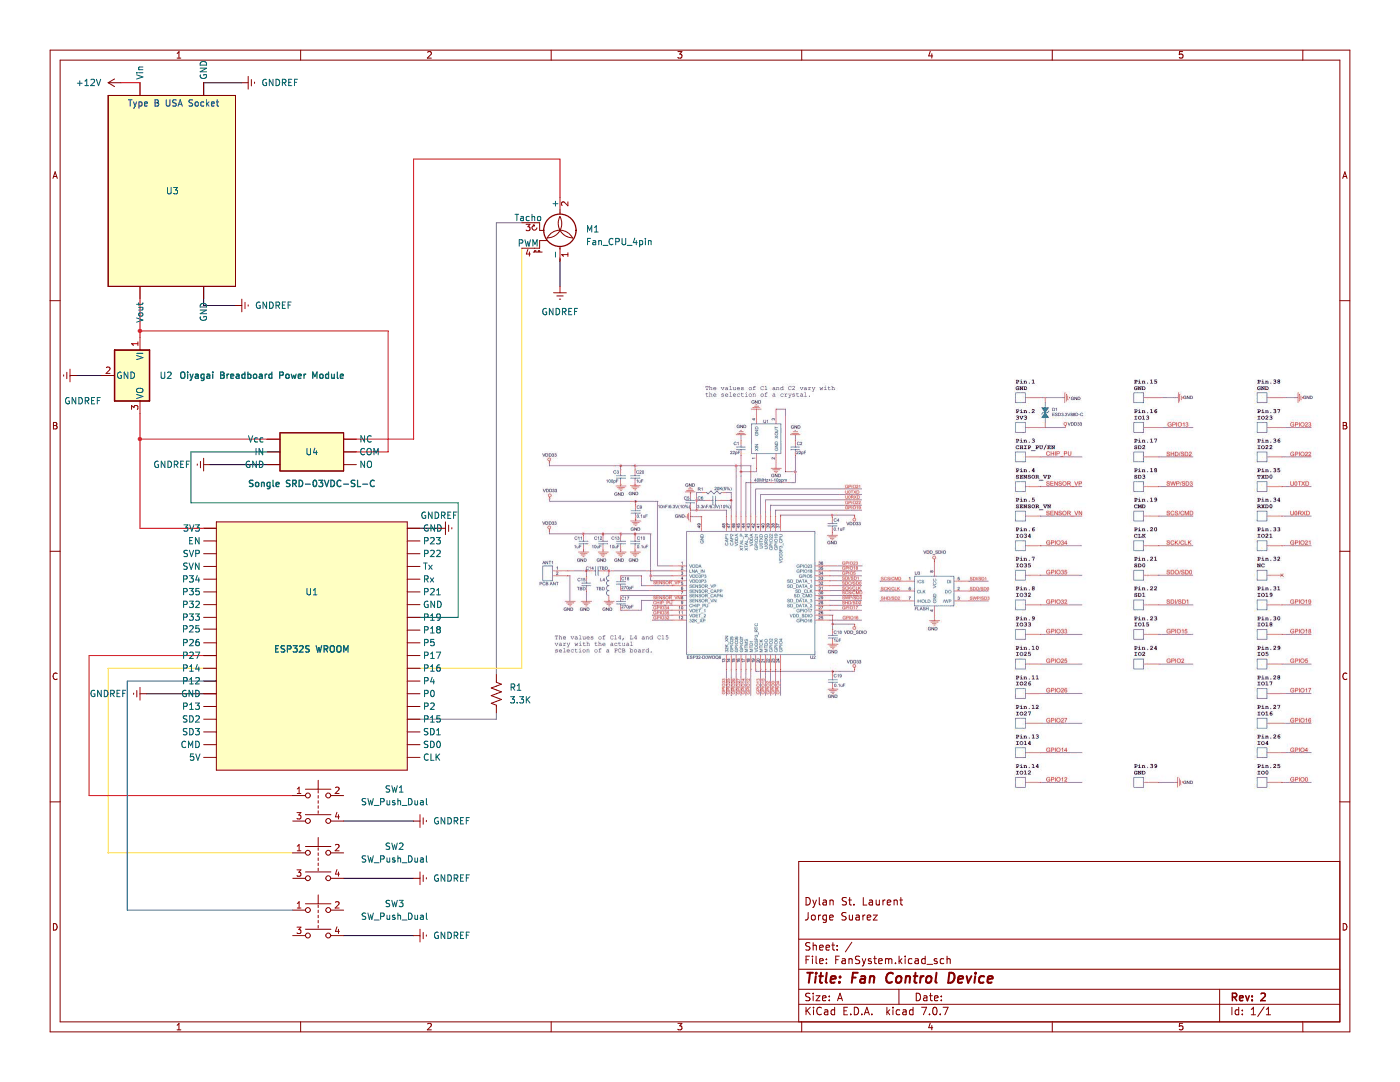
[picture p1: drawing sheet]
(kicad_sch (version 20230121) (generator eeschema)

 (paper "A")

 (title_block
  (title "Fan Control Device")
  (rev "2")
  (comment 1 "Jorge Suarez")
  (comment 2 "Dylan St. Laurent"))

 (lib_symbols
  (symbol "1A-Power:AXLHNITI" (in_bom yes) (on_board yes)
   (property "Reference" "U" (at 0 -5.08 0) (effects (font (size 1.27 1.27))))
   (property "Value" "" (at 0 0 0) (effects (font (size 1.27 1.27))))
   (property "Footprint" "" (at 0 0 0) (effects (font (size 1.27 1.27)) hide))
   (property "Datasheet" "" (at 0 0 0) (effects (font (size 1.27 1.27)) hide))
   (symbol "AXLHNITI_1_1"
    (polyline (pts (xy -12.7 12.7) (xy 12.7 12.7) (xy 12.7 -25.4) (xy -12.7 -25.4) (xy -12.7 12.7)) (stroke (width 0) (type default)) (fill (type background)))
    (pin output line (at 6.35 -25.4 270) (length 2.54) (name "GND" (effects (font (size 1.27 1.27)))) (number "" (effects (font (size 1.27 1.27)))))
    (pin input line (at 6.35 12.7 90) (length 2.54) (name "GND" (effects (font (size 1.27 1.27)))) (number "" (effects (font (size 1.27 1.27)))))
    (pin input line (at -6.35 12.7 90) (length 2.54) (name "Vin" (effects (font (size 1.27 1.27)))) (number "" (effects (font (size 1.27 1.27)))))
    (pin output line (at -6.35 -25.4 270) (length 2.54) (name "Vout" (effects (font (size 1.27 1.27)))) (number "" (effects (font (size 1.27 1.27)))))))
  (symbol "1A-Power:Songle" (in_bom yes) (on_board yes)
   (property "Reference" "U" (at 0 0 0) (effects (font (size 1.27 1.27))))
   (property "Value" "" (at 0 0 0) (effects (font (size 1.27 1.27))))
   (property "Footprint" "" (at 0 0 0) (effects (font (size 1.27 1.27)) hide))
   (property "Datasheet" "" (at 0 0 0) (effects (font (size 1.27 1.27)) hide))
   (symbol "Songle_1_1"
    (polyline (pts (xy 0 6.35) (xy -3.81 6.35) (xy -3.81 -6.35) (xy 3.81 -6.35) (xy 3.81 6.35) (xy 0 6.35)) (stroke (width 0) (type default)) (fill (type background)))
    (pin input line (at 0 -6.35 270) (length 2.54) (name "COM" (effects (font (size 1.27 1.27)))) (number "" (effects (font (size 1.27 1.27)))))
    (pin input line (at -2.54 6.35 90) (length 2.54) (name "GND" (effects (font (size 1.27 1.27)))) (number "" (effects (font (size 1.27 1.27)))))
    (pin input line (at 0 6.35 90) (length 2.54) (name "IN" (effects (font (size 1.27 1.27)))) (number "" (effects (font (size 1.27 1.27)))))
    (pin input line (at 2.54 -6.35 270) (length 2.54) (name "NC" (effects (font (size 1.27 1.27)))) (number "" (effects (font (size 1.27 1.27)))))
    (pin input line (at -2.54 -6.35 270) (length 2.54) (name "NO" (effects (font (size 1.27 1.27)))) (number "" (effects (font (size 1.27 1.27)))))
    (pin input line (at 2.54 6.35 90) (length 2.54) (name "Vcc" (effects (font (size 1.27 1.27)))) (number "" (effects (font (size 1.27 1.27)))))))
  (symbol "1A_Espressif:ESP-32SWroom" (in_bom yes) (on_board yes)
   (property "Reference" "U" (at 0 0 0) (effects (font (size 1.27 1.27))))
   (property "Value" "" (at 0 0 0) (effects (font (size 1.27 1.27))))
   (property "Footprint" "" (at 0 0 0) (effects (font (size 1.27 1.27)) hide))
   (property "Datasheet" "" (at 0 0 0) (effects (font (size 1.27 1.27)) hide))
   (symbol "ESP-32SWroom_1_1"
    (polyline (pts (xy -19.05 25.4) (xy 19.05 25.4) (xy 19.05 -24.13) (xy -19.05 -24.13) (xy -19.05 25.4)) (stroke (width 0) (type default)) (fill (type color) (color 255 255 194 1)))
    (pin bidirectional line (at -19.05 24.13 180) (length 2.54) (name "3V3" (effects (font (size 1.27 1.27)))) (number "" (effects (font (size 1.27 1.27)))))
    (pin bidirectional line (at -19.05 -21.59 180) (length 2.54) (name "5V" (effects (font (size 1.27 1.27)))) (number "" (effects (font (size 1.27 1.27)))))
    (pin bidirectional line (at 19.05 -21.59 0) (length 2.54) (name "CLK" (effects (font (size 1.27 1.27)))) (number "" (effects (font (size 1.27 1.27)))))
    (pin bidirectional line (at -19.05 -19.05 180) (length 2.54) (name "CMD" (effects (font (size 1.27 1.27)))) (number "" (effects (font (size 1.27 1.27)))))
    (pin bidirectional line (at -19.05 21.59 180) (length 2.54) (name "EN" (effects (font (size 1.27 1.27)))) (number "" (effects (font (size 1.27 1.27)))))
    (pin bidirectional line (at -19.05 -8.89 180) (length 2.54) (name "GND" (effects (font (size 1.27 1.27)))) (number "" (effects (font (size 1.27 1.27)))))
    (pin bidirectional line (at 19.05 8.89 0) (length 2.54) (name "GND" (effects (font (size 1.27 1.27)))) (number "" (effects (font (size 1.27 1.27)))))
    (pin bidirectional line (at 19.05 24.13 0) (length 2.54) (name "GND" (effects (font (size 1.27 1.27)))) (number "" (effects (font (size 1.27 1.27)))))
    (pin bidirectional line (at 19.05 -8.89 0) (length 2.54) (name "P0" (effects (font (size 1.27 1.27)))) (number "" (effects (font (size 1.27 1.27)))))
    (pin bidirectional line (at -19.05 -6.35 180) (length 2.54) (name "P12" (effects (font (size 1.27 1.27)))) (number "" (effects (font (size 1.27 1.27)))))
    (pin bidirectional line (at -19.05 -11.43 180) (length 2.54) (name "P13" (effects (font (size 1.27 1.27)))) (number "" (effects (font (size 1.27 1.27)))))
    (pin bidirectional line (at -19.05 -3.81 180) (length 2.54) (name "P14" (effects (font (size 1.27 1.27)))) (number "" (effects (font (size 1.27 1.27)))))
    (pin bidirectional line (at 19.05 -13.97 0) (length 2.54) (name "P15" (effects (font (size 1.27 1.27)))) (number "" (effects (font (size 1.27 1.27)))))
    (pin bidirectional line (at 19.05 -3.81 0) (length 2.54) (name "P16" (effects (font (size 1.27 1.27)))) (number "" (effects (font (size 1.27 1.27)))))
    (pin bidirectional line (at 19.05 -1.27 0) (length 2.54) (name "P17" (effects (font (size 1.27 1.27)))) (number "" (effects (font (size 1.27 1.27)))))
    (pin bidirectional line (at 19.05 3.81 0) (length 2.54) (name "P18" (effects (font (size 1.27 1.27)))) (number "" (effects (font (size 1.27 1.27)))))
    (pin bidirectional line (at 19.05 6.35 0) (length 2.54) (name "P19" (effects (font (size 1.27 1.27)))) (number "" (effects (font (size 1.27 1.27)))))
    (pin bidirectional line (at 19.05 -11.43 0) (length 2.54) (name "P2" (effects (font (size 1.27 1.27)))) (number "" (effects (font (size 1.27 1.27)))))
    (pin bidirectional line (at 19.05 11.43 0) (length 2.54) (name "P21" (effects (font (size 1.27 1.27)))) (number "" (effects (font (size 1.27 1.27)))))
    (pin bidirectional line (at 19.05 19.05 0) (length 2.54) (name "P22" (effects (font (size 1.27 1.27)))) (number "" (effects (font (size 1.27 1.27)))))
    (pin bidirectional line (at 19.05 21.59 0) (length 2.54) (name "P23" (effects (font (size 1.27 1.27)))) (number "" (effects (font (size 1.27 1.27)))))
    (pin bidirectional line (at -19.0657 4.004 180) (length 2.54) (name "P25" (effects (font (size 1.27 1.27)))) (number "" (effects (font (size 1.27 1.27)))))
    (pin bidirectional line (at -19.05 1.27 180) (length 2.54) (name "P26" (effects (font (size 1.27 1.27)))) (number "" (effects (font (size 1.27 1.27)))))
    (pin bidirectional line (at -19.05 -1.27 180) (length 2.54) (name "P27" (effects (font (size 1.27 1.27)))) (number "" (effects (font (size 1.27 1.27)))))
    (pin bidirectional line (at -19.05 8.89 180) (length 2.54) (name "P32" (effects (font (size 1.27 1.27)))) (number "" (effects (font (size 1.27 1.27)))))
    (pin bidirectional line (at -19.05 6.35 180) (length 2.54) (name "P33" (effects (font (size 1.27 1.27)))) (number "" (effects (font (size 1.27 1.27)))))
    (pin bidirectional line (at -19.05 13.97 180) (length 2.54) (name "P34" (effects (font (size 1.27 1.27)))) (number "" (effects (font (size 1.27 1.27)))))
    (pin bidirectional line (at -19.05 11.43 180) (length 2.54) (name "P35" (effects (font (size 1.27 1.27)))) (number "" (effects (font (size 1.27 1.27)))))
    (pin bidirectional line (at 19.05 -6.35 0) (length 2.54) (name "P4" (effects (font (size 1.27 1.27)))) (number "" (effects (font (size 1.27 1.27)))))
    (pin bidirectional line (at 19.05 1.27 0) (length 2.54) (name "P5" (effects (font (size 1.27 1.27)))) (number "" (effects (font (size 1.27 1.27)))))
    (pin bidirectional line (at 19.05 13.97 0) (length 2.54) (name "Rx" (effects (font (size 1.27 1.27)))) (number "" (effects (font (size 1.27 1.27)))))
    (pin bidirectional line (at 19.05 -19.05 0) (length 2.54) (name "SD0" (effects (font (size 1.27 1.27)))) (number "" (effects (font (size 1.27 1.27)))))
    (pin bidirectional line (at 19.05 -16.51 0) (length 2.54) (name "SD1" (effects (font (size 1.27 1.27)))) (number "" (effects (font (size 1.27 1.27)))))
    (pin bidirectional line (at -19.05 -13.97 180) (length 2.54) (name "SD2" (effects (font (size 1.27 1.27)))) (number "" (effects (font (size 1.27 1.27)))))
    (pin bidirectional line (at -19.05 -16.51 180) (length 2.54) (name "SD3" (effects (font (size 1.27 1.27)))) (number "" (effects (font (size 1.27 1.27)))))
    (pin bidirectional line (at -19.05 16.51 180) (length 2.54) (name "SVN" (effects (font (size 1.27 1.27)))) (number "" (effects (font (size 1.27 1.27)))))
    (pin bidirectional line (at -19.05 19.05 180) (length 2.54) (name "SVP" (effects (font (size 1.27 1.27)))) (number "" (effects (font (size 1.27 1.27)))))
    (pin bidirectional line (at 19.05 16.51 0) (length 2.54) (name "Tx" (effects (font (size 1.27 1.27)))) (number "" (effects (font (size 1.27 1.27)))))))
  (symbol "Device:R_US" (pin_numbers hide) (pin_names (offset 0)) (in_bom yes) (on_board yes)
   (property "Reference" "R" (at 2.54 0 90) (effects (font (size 1.27 1.27))))
   (property "Value" "R_US" (at -2.54 0 90) (effects (font (size 1.27 1.27))))
   (property "Footprint" "" (at 1.016 -0.254 90) (effects (font (size 1.27 1.27)) hide))
   (property "Datasheet" "~" (at 0 0 0) (effects (font (size 1.27 1.27)) hide))
   (symbol "R_US_0_1"
    (polyline (pts (xy 0 -2.286) (xy 0 -2.54)) (stroke (width 0) (type default)) (fill (type none)))
    (polyline (pts (xy 0 2.286) (xy 0 2.54)) (stroke (width 0) (type default)) (fill (type none)))
    (polyline (pts (xy 0 -0.762) (xy 1.016 -1.143) (xy 0 -1.524) (xy -1.016 -1.905) (xy 0 -2.286)) (stroke (width 0) (type default)) (fill (type none)))
    (polyline (pts (xy 0 0.762) (xy 1.016 0.381) (xy 0 0) (xy -1.016 -0.381) (xy 0 -0.762)) (stroke (width 0) (type default)) (fill (type none)))
    (polyline (pts (xy 0 2.286) (xy 1.016 1.905) (xy 0 1.524) (xy -1.016 1.143) (xy 0 0.762)) (stroke (width 0) (type default)) (fill (type none))))
   (symbol "R_US_1_1"
    (pin passive line (at 0 3.81 270) (length 1.27) (name "~" (effects (font (size 1.27 1.27)))) (number "1" (effects (font (size 1.27 1.27)))))
    (pin passive line (at 0 -3.81 90) (length 1.27) (name "~" (effects (font (size 1.27 1.27)))) (number "2" (effects (font (size 1.27 1.27)))))))
  (symbol "Motor:Fan_CPU_4pin" (pin_names (offset 0)) (in_bom yes) (on_board yes)
   (property "Reference" "M" (at 2.54 5.08 0) (effects (font (size 1.27 1.27)) (justify left)))
   (property "Value" "Fan_CPU_4pin" (at 2.54 -2.54 0) (effects (font (size 1.27 1.27)) (justify left top)))
   (property "Footprint" "" (at 0 0.254 0) (effects (font (size 1.27 1.27)) hide))
   (property "Datasheet" "http://www.formfactors.org/developer%5Cspecs%5Crev1_2_public.pdf" (at 0 0.254 0) (effects (font (size 1.27 1.27)) hide))
   (symbol "Fan_CPU_4pin_0_0"
    (arc (start -5.588 1.524) (mid -5.08 1.0182) (end -4.572 1.524) (stroke (width 0) (type default)) (fill (type none)))
    (arc (start -5.08 2.032) (mid -5.4392 1.8832) (end -5.588 1.524) (stroke (width 0) (type default)) (fill (type none)))
    (polyline (pts (xy -5.08 2.032) (xy -5.334 2.159)) (stroke (width 0) (type default)) (fill (type none)))
    (polyline (pts (xy -5.08 2.032) (xy -5.207 1.778)) (stroke (width 0) (type default)) (fill (type none)))
    (polyline (pts (xy -4.064 2.54) (xy -4.064 1.016) (xy -3.302 1.016)) (stroke (width 0) (type default)) (fill (type none))))
   (symbol "Fan_CPU_4pin_0_1"
    (arc (start -2.54 -0.508) (mid 0.0028 0.9121) (end 0 3.81) (stroke (width 0) (type default)) (fill (type none)))
    (polyline (pts (xy -4.064 2.54) (xy -5.08 2.54)) (stroke (width 0) (type default)) (fill (type none)))
    (polyline (pts (xy 0 -5.08) (xy 0 -4.572)) (stroke (width 0) (type default)) (fill (type none)))
    (polyline (pts (xy 0 -2.2352) (xy 0 -2.6416)) (stroke (width 0) (type default)) (fill (type none)))
    (polyline (pts (xy 0 4.2672) (xy 0 4.6228)) (stroke (width 0) (type default)) (fill (type none)))
    (polyline (pts (xy 0 4.572) (xy 0 5.08)) (stroke (width 0) (type default)) (fill (type none)))
    (polyline (pts (xy -2.54 -1.016) (xy -4.064 -1.016) (xy -4.064 -2.54) (xy -5.08 -2.54)) (stroke (width 0) (type default)) (fill (type none)))
    (polyline (pts (xy -5.334 -3.302) (xy -5.08 -3.302) (xy -5.08 -3.048) (xy -4.826 -3.048) (xy -4.826 -3.302) (xy -4.318 -3.302) (xy -4.318 -3.048) (xy -4.064 -3.048) (xy -4.064 -3.302) (xy -3.556 -3.302)) (stroke (width 0) (type default)) (fill (type none)))
    (circle (center 0 1.016) (radius 3.2512) (stroke (width 0.254) (type default)) (fill (type none)))
    (arc (start 0 3.81) (mid 0.053 0.921) (end 2.54 -0.508) (stroke (width 0) (type default)) (fill (type none)))
    (arc (start 2.54 -0.508) (mid 0 1.0618) (end -2.54 -0.508) (stroke (width 0) (type default)) (fill (type none))))
   (symbol "Fan_CPU_4pin_1_1"
    (pin passive line (at 0 -5.08 90) (length 2.54) (name "-" (effects (font (size 1.27 1.27)))) (number "1" (effects (font (size 1.27 1.27)))))
    (pin passive line (at 0 7.62 270) (length 2.54) (name "+" (effects (font (size 1.27 1.27)))) (number "2" (effects (font (size 1.27 1.27)))))
    (pin passive line (at -7.62 2.54 0) (length 2.54) (name "Tacho" (effects (font (size 1.27 1.27)))) (number "3" (effects (font (size 1.27 1.27)))))
    (pin input line (at -7.62 -2.54 0) (length 2.54) (name "PWM" (effects (font (size 1.27 1.27)))) (number "4" (effects (font (size 1.27 1.27)))))))
  (symbol "Regulator_Linear:KA78M05_TO252" (pin_names (offset 0.254)) (in_bom yes) (on_board yes)
   (property "Reference" "U" (at -3.81 3.175 0) (effects (font (size 1.27 1.27))))
   (property "Value" "KA78M05_TO252" (at 0 3.175 0) (effects (font (size 1.27 1.27)) (justify left)))
   (property "Footprint" "Package_TO_SOT_SMD:TO-252-2" (at 0 5.715 0) (effects (font (size 1.27 1.27) italic) hide))
   (property "Datasheet" "https://www.onsemi.com/pub/Collateral/MC78M00-D.PDF" (at 0 -1.27 0) (effects (font (size 1.27 1.27)) hide))
   (symbol "KA78M05_TO252_0_1"
    (rectangle (start -5.08 1.905) (end 5.08 -5.08) (stroke (width 0.254) (type default)) (fill (type background))))
   (symbol "KA78M05_TO252_1_1"
    (pin power_in line (at -7.62 0 0) (length 2.54) (name "VI" (effects (font (size 1.27 1.27)))) (number "1" (effects (font (size 1.27 1.27)))))
    (pin power_in line (at 0 -7.62 90) (length 2.54) (name "GND" (effects (font (size 1.27 1.27)))) (number "2" (effects (font (size 1.27 1.27)))))
    (pin power_out line (at 7.62 0 180) (length 2.54) (name "VO" (effects (font (size 1.27 1.27)))) (number "3" (effects (font (size 1.27 1.27)))))))
  (symbol "Switch:SW_Push_Dual" (pin_names (offset 1.016) hide) (in_bom yes) (on_board yes)
   (property "Reference" "SW" (at 1.27 2.54 0) (effects (font (size 1.27 1.27)) (justify left)))
   (property "Value" "SW_Push_Dual" (at 0 -6.858 0) (effects (font (size 1.27 1.27))))
   (property "Footprint" "" (at 0 5.08 0) (effects (font (size 1.27 1.27)) hide))
   (property "Datasheet" "~" (at 0 5.08 0) (effects (font (size 1.27 1.27)) hide))
   (symbol "SW_Push_Dual_0_1"
    (circle (center -2.032 -5.08) (radius 0.508) (stroke (width 0) (type default)) (fill (type none)))
    (circle (center -2.032 0) (radius 0.508) (stroke (width 0) (type default)) (fill (type none)))
    (polyline (pts (xy 0 -3.048) (xy 0 -3.556)) (stroke (width 0) (type default)) (fill (type none)))
    (polyline (pts (xy 0 -2.032) (xy 0 -2.54)) (stroke (width 0) (type default)) (fill (type none)))
    (polyline (pts (xy 0 -1.524) (xy 0 -1.016)) (stroke (width 0) (type default)) (fill (type none)))
    (polyline (pts (xy 0 -0.508) (xy 0 0)) (stroke (width 0) (type default)) (fill (type none)))
    (polyline (pts (xy 0 0.508) (xy 0 1.016)) (stroke (width 0) (type default)) (fill (type none)))
    (polyline (pts (xy 0 1.27) (xy 0 3.048)) (stroke (width 0) (type default)) (fill (type none)))
    (polyline (pts (xy 2.54 -3.81) (xy -2.54 -3.81)) (stroke (width 0) (type default)) (fill (type none)))
    (polyline (pts (xy 2.54 1.27) (xy -2.54 1.27)) (stroke (width 0) (type default)) (fill (type none)))
    (circle (center 2.032 -5.08) (radius 0.508) (stroke (width 0) (type default)) (fill (type none)))
    (circle (center 2.032 0) (radius 0.508) (stroke (width 0) (type default)) (fill (type none)))
    (pin passive line (at -5.08 0 0) (length 2.54) (name "1" (effects (font (size 1.27 1.27)))) (number "1" (effects (font (size 1.27 1.27)))))
    (pin passive line (at 5.08 0 180) (length 2.54) (name "2" (effects (font (size 1.27 1.27)))) (number "2" (effects (font (size 1.27 1.27)))))
    (pin passive line (at -5.08 -5.08 0) (length 2.54) (name "3" (effects (font (size 1.27 1.27)))) (number "3" (effects (font (size 1.27 1.27)))))
    (pin passive line (at 5.08 -5.08 180) (length 2.54) (name "4" (effects (font (size 1.27 1.27)))) (number "4" (effects (font (size 1.27 1.27)))))))
  (symbol "power:+12V" (power) (pin_names (offset 0)) (in_bom yes) (on_board yes)
   (property "Reference" "#PWR" (at 0 -3.81 0) (effects (font (size 1.27 1.27)) hide))
   (property "Value" "+12V" (at 0 3.556 0) (effects (font (size 1.27 1.27))))
   (property "Footprint" "" (at 0 0 0) (effects (font (size 1.27 1.27)) hide))
   (property "Datasheet" "" (at 0 0 0) (effects (font (size 1.27 1.27)) hide))
   (symbol "+12V_0_1"
    (polyline (pts (xy -0.762 1.27) (xy 0 2.54)) (stroke (width 0) (type default)) (fill (type none)))
    (polyline (pts (xy 0 0) (xy 0 2.54)) (stroke (width 0) (type default)) (fill (type none)))
    (polyline (pts (xy 0 2.54) (xy 0.762 1.27)) (stroke (width 0) (type default)) (fill (type none))))
   (symbol "+12V_1_1"
    (pin power_in line (at 0 0 90) (length 0) hide (name "+12V" (effects (font (size 1.27 1.27)))) (number "1" (effects (font (size 1.27 1.27)))))))
  (symbol "power:GNDREF" (power) (pin_names (offset 0)) (in_bom yes) (on_board yes)
   (property "Reference" "#PWR" (at 0 -6.35 0) (effects (font (size 1.27 1.27)) hide))
   (property "Value" "GNDREF" (at 0 -3.81 0) (effects (font (size 1.27 1.27))))
   (property "Footprint" "" (at 0 0 0) (effects (font (size 1.27 1.27)) hide))
   (property "Datasheet" "" (at 0 0 0) (effects (font (size 1.27 1.27)) hide))
   (symbol "GNDREF_0_1"
    (polyline (pts (xy -0.635 -1.905) (xy 0.635 -1.905)) (stroke (width 0) (type default)) (fill (type none)))
    (polyline (pts (xy -0.127 -2.54) (xy 0.127 -2.54)) (stroke (width 0) (type default)) (fill (type none)))
    (polyline (pts (xy 0 -1.27) (xy 0 0)) (stroke (width 0) (type default)) (fill (type none)))
    (polyline (pts (xy 1.27 -1.27) (xy -1.27 -1.27)) (stroke (width 0) (type default)) (fill (type none))))
   (symbol "GNDREF_1_1"
    (pin power_in line (at 0 0 270) (length 0) hide (name "GNDREF" (effects (font (size 1.27 1.27)))) (number "1" (effects (font (size 1.27 1.27))))))))

 (junction (at 27.94 87.63) (diameter 0) (color 255 0 2 1))
 (junction (at 27.94 66.04) (diameter 0) (color 255 0 0 1))

 (wire (pts (xy 24.13 16.51) (xy 27.94 16.51)) (stroke (width 0) (type default) (color 255 6 19 1)))
 (wire (pts (xy 58.42 170.18) (xy 21.59 170.18)) (stroke (width 0) (type default) (color 255 196 0 1)))
 (wire (pts (xy 91.44 123.19) (xy 81.28 123.19)) (stroke (width 0) (type default)))
 (wire (pts (xy 82.55 175.26) (xy 68.58 175.26)) (stroke (width 0) (type default) (color 5 5 5 1)))
 (wire (pts (xy 58.42 158.75) (xy 17.78 158.75)) (stroke (width 0) (type default) (color 255 0 11 1)))
 (wire (pts (xy 15.24 74.93) (xy 20.32 74.93)) (stroke (width 0) (type default) (color 0 0 0 1)))
 (wire (pts (xy 99.06 44.45) (xy 104.14 44.45)) (stroke (width 0) (type default) (color 118 118 118 1)))
 (wire (pts (xy 82.55 31.75) (xy 111.76 31.75)) (stroke (width 0) (type default) (color 255 0 6 1)))
 (wire (pts (xy 27.94 87.63) (xy 27.94 105.41)) (stroke (width 0) (type default) (color 255 0 13 1)))
 (wire (pts (xy 25.4 135.89) (xy 43.18 135.89)) (stroke (width 0) (type default) (color 0 52 255 1)))
 (wire (pts (xy 99.06 44.45) (xy 99.06 134.62)) (stroke (width 0) (type default) (color 118 118 118 1)))
 (wire (pts (xy 38.1 90.17) (xy 38.1 100.33)) (stroke (width 0) (type default)))
 (wire (pts (xy 27.94 16.51) (xy 27.94 19.05)) (stroke (width 0) (type default) (color 255 6 19 1)))
 (wire (pts (xy 41.91 92.71) (xy 55.88 92.71)) (stroke (width 0) (type default) (color 0 0 0 1)))
 (wire (pts (xy 82.55 163.83) (xy 68.58 163.83)) (stroke (width 0) (type default) (color 5 5 5 1)))
 (wire (pts (xy 40.64 16.51) (xy 40.64 19.05)) (stroke (width 0) (type default) (color 5 5 5 1)))
 (wire (pts (xy 40.64 60.96) (xy 46.99 60.96)) (stroke (width 0) (type default) (color 0 0 0 1)))
 (wire (pts (xy 82.55 87.63) (xy 82.55 31.75)) (stroke (width 0) (type default) (color 255 0 6 1)))
 (wire (pts (xy 55.88 90.17) (xy 38.1 90.17)) (stroke (width 0) (type default)))
 (wire (pts (xy 111.76 39.37) (xy 111.76 33.02)) (stroke (width 0) (type default) (color 255 0 25 1)))
 (wire (pts (xy 29.21 138.43) (xy 43.18 138.43)) (stroke (width 0) (type default) (color 5 5 5 1)))
 (wire (pts (xy 17.78 130.81) (xy 43.18 130.81)) (stroke (width 0) (type default) (color 255 0 11 1)))
 (wire (pts (xy 68.58 87.63) (xy 82.55 87.63)) (stroke (width 0) (type default) (color 255 0 6 1)))
 (wire (pts (xy 27.94 105.41) (xy 43.18 105.41)) (stroke (width 0) (type default) (color 255 0 13 1)))
 (wire (pts (xy 99.06 142.24) (xy 99.06 143.51)) (stroke (width 0) (type default) (color 122 122 122 1)))
 (wire (pts (xy 104.14 133.35) (xy 81.28 133.35)) (stroke (width 0) (type default) (color 255 210 0 1)))
 (wire (pts (xy 111.76 31.75) (xy 111.76 33.02)) (stroke (width 0) (type default) (color 255 0 6 1)))
 (wire (pts (xy 111.76 52.07) (xy 111.76 57.15)) (stroke (width 0) (type default) (color 0 0 0 1)))
 (wire (pts (xy 27.94 87.63) (xy 55.88 87.63)) (stroke (width 0) (type default) (color 255 0 2 1)))
 (wire (pts (xy 77.47 66.04) (xy 77.47 90.17)) (stroke (width 0) (type default) (color 255 0 7 1)))
 (wire (pts (xy 38.1 100.33) (xy 91.44 100.33)) (stroke (width 0) (type default)))
 (wire (pts (xy 17.78 158.75) (xy 17.78 130.81)) (stroke (width 0) (type default) (color 255 0 11 1)))
 (wire (pts (xy 40.64 16.51) (xy 48.26 16.51)) (stroke (width 0) (type default) (color 5 5 5 1)))
 (wire (pts (xy 27.94 57.15) (xy 27.94 66.04)) (stroke (width 0) (type default) (color 255 0 7 1)))
 (wire (pts (xy 25.4 181.61) (xy 25.4 135.89)) (stroke (width 0) (type default) (color 0 52 255 1)))
 (wire (pts (xy 81.28 105.41) (xy 87.63 105.41)) (stroke (width 0) (type default) (color 0 0 0 1)))
 (wire (pts (xy 21.59 133.35) (xy 43.18 133.35)) (stroke (width 0) (type default) (color 255 196 0 1)))
 (wire (pts (xy 82.55 186.69) (xy 68.58 186.69)) (stroke (width 0) (type default) (color 5 5 5 1)))
 (wire (pts (xy 91.44 100.33) (xy 91.44 123.19)) (stroke (width 0) (type default)))
 (wire (pts (xy 27.94 66.04) (xy 77.47 66.04)) (stroke (width 0) (type default) (color 255 0 7 1)))
 (wire (pts (xy 27.94 82.55) (xy 27.94 87.63)) (stroke (width 0) (type default) (color 255 0 13 1)))
 (wire (pts (xy 40.64 57.15) (xy 40.64 60.96)) (stroke (width 0) (type default) (color 0 0 0 1)))
 (wire (pts (xy 99.06 143.51) (xy 81.28 143.51)) (stroke (width 0) (type default) (color 122 122 122 1)))
 (wire (pts (xy 21.59 170.18) (xy 21.59 133.35)) (stroke (width 0) (type default) (color 255 196 0 1)))
 (wire (pts (xy 58.42 181.61) (xy 25.4 181.61)) (stroke (width 0) (type default) (color 0 52 255 1)))
 (wire (pts (xy 77.47 90.17) (xy 68.58 90.17)) (stroke (width 0) (type default) (color 255 0 7 1)))
 (wire (pts (xy 27.94 66.04) (xy 27.94 67.31)) (stroke (width 0) (type default) (color 255 0 7 1)))
 (wire (pts (xy 104.14 49.53) (xy 104.14 133.35)) (stroke (width 0) (type default) (color 255 210 0 1)))

 (image (at 185.42 116.84) (scale 1.17751)
  (data))

 (text "Type B USA Socket" (at 25.4 21.59 0) (effects (font (size 1.27 1.27)) (justify left bottom)))

 (symbol (lib_id "power:GNDREF") (at 82.55 186.69 90) (unit 1) (in_bom yes) (on_board yes) (dnp no) (fields_autoplaced)
  (property "Reference" "#PWR010" (at 88.9 186.69 0) (effects (font (size 1.27 1.27)) hide))
  (property "Value" "GNDREF" (at 86.36 186.69 90) (effects (font (size 1.27 1.27)) (justify right)))
  (property "Footprint" "" (at 82.55 186.69 0) (effects (font (size 1.27 1.27)) hide))
  (property "Datasheet" "" (at 82.55 186.69 0) (effects (font (size 1.27 1.27)) hide)) (pin "1"))

 (symbol (lib_id "power:GNDREF") (at 82.55 175.26 90) (unit 1) (in_bom yes) (on_board yes) (dnp no) (fields_autoplaced)
  (property "Reference" "#PWR09" (at 88.9 175.26 0) (effects (font (size 1.27 1.27)) hide))
  (property "Value" "GNDREF" (at 86.36 175.26 90) (effects (font (size 1.27 1.27)) (justify right)))
  (property "Footprint" "" (at 82.55 175.26 0) (effects (font (size 1.27 1.27)) hide))
  (property "Datasheet" "" (at 82.55 175.26 0) (effects (font (size 1.27 1.27)) hide)) (pin "1"))

 (symbol (lib_id "1A_Espressif:ESP-32SWroom") (at 62.23 129.54 0) (unit 1) (in_bom yes) (on_board yes) (dnp no)
  (property "Reference" "U1" (at 62.23 118.11 0) (effects (font (size 1.27 1.27))))
  (property "Value" "ESP32S WROOM" (at 62.23 129.54 0) (effects (font (size 1.27 1.27) bold)))
  (property "Footprint" "" (at 62.23 129.54 0) (effects (font (size 1.27 1.27)) hide))
  (property "Datasheet" "" (at 62.23 129.54 0) (effects (font (size 1.27 1.27)) hide))
  (pin "")
  (pin "")
  (pin "")
  (pin "")
  (pin "")
  (pin "")
  (pin "")
  (pin "")
  (pin "")
  (pin "")
  (pin "")
  (pin "")
  (pin "")
  (pin "")
  (pin "")
  (pin "")
  (pin "")
  (pin "")
  (pin "")
  (pin "")
  (pin "")
  (pin "")
  (pin "")
  (pin "")
  (pin "")
  (pin "")
  (pin "")
  (pin "")
  (pin "")
  (pin "")
  (pin "")
  (pin "")
  (pin "")
  (pin "")
  (pin "")
  (pin "")
  (pin "")
  (pin ""))

 (symbol (lib_id "Switch:SW_Push_Dual") (at 63.5 181.61 0) (unit 1) (in_bom yes) (on_board yes) (dnp no)
  (property "Reference" "SW3" (at 78.74 180.34 0) (effects (font (size 1.27 1.27))))
  (property "Value" "SW_Push_Dual" (at 78.74 182.88 0) (effects (font (size 1.27 1.27))))
  (property "Footprint" "" (at 63.5 176.53 0) (effects (font (size 1.27 1.27)) hide))
  (property "Datasheet" "~" (at 63.5 176.53 0) (effects (font (size 1.27 1.27)) hide)) (pin "1") (pin "2") (pin "3") (pin "4"))

 (symbol (lib_id "Switch:SW_Push_Dual") (at 63.5 170.18 0) (unit 1) (in_bom yes) (on_board yes) (dnp no)
  (property "Reference" "SW2" (at 78.74 168.91 0) (effects (font (size 1.27 1.27))))
  (property "Value" "SW_Push_Dual" (at 78.74 171.45 0) (effects (font (size 1.27 1.27))))
  (property "Footprint" "" (at 63.5 165.1 0) (effects (font (size 1.27 1.27)) hide))
  (property "Datasheet" "~" (at 63.5 165.1 0) (effects (font (size 1.27 1.27)) hide)) (pin "1") (pin "2") (pin "3") (pin "4"))

 (symbol (lib_id "power:GNDREF") (at 111.76 57.15 0) (unit 1) (in_bom yes) (on_board yes) (dnp no) (fields_autoplaced)
  (property "Reference" "#PWR03" (at 111.76 63.5 0) (effects (font (size 1.27 1.27)) hide))
  (property "Value" "GNDREF" (at 111.76 62.23 0) (effects (font (size 1.27 1.27))))
  (property "Footprint" "" (at 111.76 57.15 0) (effects (font (size 1.27 1.27)) hide))
  (property "Datasheet" "" (at 111.76 57.15 0) (effects (font (size 1.27 1.27)) hide)) (pin "1"))

 (symbol (lib_id "power:GNDREF") (at 29.21 138.43 270) (unit 1) (in_bom yes) (on_board yes) (dnp no) (fields_autoplaced)
  (property "Reference" "#PWR06" (at 22.86 138.43 0) (effects (font (size 1.27 1.27)) hide))
  (property "Value" "GNDREF" (at 25.4 138.43 90) (effects (font (size 1.27 1.27)) (justify right)))
  (property "Footprint" "" (at 29.21 138.43 0) (effects (font (size 1.27 1.27)) hide))
  (property "Datasheet" "" (at 29.21 138.43 0) (effects (font (size 1.27 1.27)) hide)) (pin "1"))

 (symbol (lib_id "1A-Power:AXLHNITI") (at 34.29 31.75 0) (unit 1) (in_bom yes) (on_board yes) (dnp no)
  (property "Reference" "U3" (at 33.02 38.1 0) (effects (font (size 1.27 1.27)) (justify left)))
  (property "Value" "~" (at 34.29 31.75 0) (effects (font (size 1.27 1.27))))
  (property "Footprint" "" (at 34.29 31.75 0) (effects (font (size 1.27 1.27)) hide))
  (property "Datasheet" "" (at 34.29 31.75 0) (effects (font (size 1.27 1.27)) hide))
  (pin "")
  (pin "")
  (pin "")
  (pin ""))

 (symbol (lib_id "power:GNDREF") (at 87.63 105.41 90) (mirror x) (unit 1) (in_bom yes) (on_board yes) (dnp no)
  (property "Reference" "#PWR011" (at 93.98 105.41 0) (effects (font (size 1.27 1.27)) hide))
  (property "Value" "GNDREF" (at 83.82 102.87 90) (effects (font (size 1.27 1.27)) (justify right)))
  (property "Footprint" "" (at 87.63 105.41 0) (effects (font (size 1.27 1.27)) hide))
  (property "Datasheet" "" (at 87.63 105.41 0) (effects (font (size 1.27 1.27)) hide)) (pin "1"))

 (symbol (lib_id "power:GNDREF") (at 82.55 163.83 90) (unit 1) (in_bom yes) (on_board yes) (dnp no) (fields_autoplaced)
  (property "Reference" "#PWR08" (at 88.9 163.83 0) (effects (font (size 1.27 1.27)) hide))
  (property "Value" "GNDREF" (at 86.36 163.83 90) (effects (font (size 1.27 1.27)) (justify right)))
  (property "Footprint" "" (at 82.55 163.83 0) (effects (font (size 1.27 1.27)) hide))
  (property "Datasheet" "" (at 82.55 163.83 0) (effects (font (size 1.27 1.27)) hide)) (pin "1"))

 (symbol (lib_id "1A-Power:Songle") (at 62.23 90.17 90) (unit 1) (in_bom yes) (on_board yes) (dnp no)
  (property "Reference" "U4" (at 62.23 90.17 90) (effects (font (size 1.27 1.27))))
  (property "Value" "Songle SRD-03VDC-SL-C" (at 62.23 96.52 90) (effects (font (size 1.27 1.27) bold)))
  (property "Footprint" "" (at 62.23 90.17 0) (effects (font (size 1.27 1.27)) hide))
  (property "Datasheet" "" (at 62.23 90.17 0) (effects (font (size 1.27 1.27)) hide))
  (pin "")
  (pin "")
  (pin "")
  (pin "")
  (pin "")
  (pin ""))

 (symbol (lib_id "power:GNDREF") (at 48.26 16.51 90) (unit 1) (in_bom yes) (on_board yes) (dnp no) (fields_autoplaced)
  (property "Reference" "#PWR05" (at 54.61 16.51 0) (effects (font (size 1.27 1.27)) hide))
  (property "Value" "GNDREF" (at 52.07 16.51 90) (effects (font (size 1.27 1.27)) (justify right)))
  (property "Footprint" "" (at 48.26 16.51 0) (effects (font (size 1.27 1.27)) hide))
  (property "Datasheet" "" (at 48.26 16.51 0) (effects (font (size 1.27 1.27)) hide)) (pin "1"))

 (symbol (lib_id "Motor:Fan_CPU_4pin") (at 111.76 46.99 0) (unit 1) (in_bom yes) (on_board yes) (dnp no) (fields_autoplaced)
  (property "Reference" "M1" (at 116.84 45.72 0) (effects (font (size 1.27 1.27)) (justify left)))
  (property "Value" "Fan_CPU_4pin" (at 116.84 48.26 0) (effects (font (size 1.27 1.27)) (justify left)))
  (property "Footprint" "" (at 111.76 46.736 0) (effects (font (size 1.27 1.27)) hide))
  (property "Datasheet" "http://www.formfactors.org/developer%5Cspecs%5Crev1_2_public.pdf" (at 111.76 46.736 0) (effects (font (size 1.27 1.27)) hide)) (pin "1") (pin "2") (pin "3") (pin "4"))

 (symbol (lib_id "power:+12V") (at 24.13 16.51 90) (unit 1) (in_bom yes) (on_board yes) (dnp no) (fields_autoplaced)
  (property "Reference" "#PWR04" (at 27.94 16.51 0) (effects (font (size 1.27 1.27)) hide))
  (property "Value" "+12V" (at 20.32 16.51 90) (effects (font (size 1.27 1.27)) (justify left)))
  (property "Footprint" "" (at 24.13 16.51 0) (effects (font (size 1.27 1.27)) hide))
  (property "Datasheet" "" (at 24.13 16.51 0) (effects (font (size 1.27 1.27)) hide)) (pin "1"))

 (symbol (lib_id "power:GNDREF") (at 41.91 92.71 270) (unit 1) (in_bom yes) (on_board yes) (dnp no) (fields_autoplaced)
  (property "Reference" "#PWR07" (at 35.56 92.71 0) (effects (font (size 1.27 1.27)) hide))
  (property "Value" "GNDREF" (at 38.1 92.71 90) (effects (font (size 1.27 1.27)) (justify right)))
  (property "Footprint" "" (at 41.91 92.71 0) (effects (font (size 1.27 1.27)) hide))
  (property "Datasheet" "" (at 41.91 92.71 0) (effects (font (size 1.27 1.27)) hide)) (pin "1"))

 (symbol (lib_id "power:GNDREF") (at 15.24 74.93 270) (unit 1) (in_bom yes) (on_board yes) (dnp no)
  (property "Reference" "#PWR01" (at 8.89 74.93 0) (effects (font (size 1.27 1.27)) hide))
  (property "Value" "GNDREF" (at 20.32 80.01 90) (effects (font (size 1.27 1.27)) (justify right)))
  (property "Footprint" "" (at 15.24 74.93 0) (effects (font (size 1.27 1.27)) hide))
  (property "Datasheet" "" (at 15.24 74.93 0) (effects (font (size 1.27 1.27)) hide)) (pin "1"))

 (symbol (lib_id "Device:R_US") (at 99.06 138.43 0) (unit 1) (in_bom yes) (on_board yes) (dnp no)
  (property "Reference" "R1" (at 101.6 137.16 0) (effects (font (size 1.27 1.27)) (justify left)))
  (property "Value" "3.3K" (at 101.6 139.7 0) (effects (font (size 1.27 1.27)) (justify left)))
  (property "Footprint" "" (at 100.076 138.684 90) (effects (font (size 1.27 1.27)) hide))
  (property "Datasheet" "~" (at 99.06 138.43 0) (effects (font (size 1.27 1.27)) hide)) (pin "1") (pin "2"))

 (symbol (lib_id "power:GNDREF") (at 46.99 60.96 90) (mirror x) (unit 1) (in_bom yes) (on_board yes) (dnp no)
  (property "Reference" "#PWR02" (at 53.34 60.96 0) (effects (font (size 1.27 1.27)) hide))
  (property "Value" "GNDREF" (at 50.8 60.96 90) (effects (font (size 1.27 1.27)) (justify right)))
  (property "Footprint" "" (at 46.99 60.96 0) (effects (font (size 1.27 1.27)) hide))
  (property "Datasheet" "" (at 46.99 60.96 0) (effects (font (size 1.27 1.27)) hide)) (pin "1"))

 (symbol (lib_id "Switch:SW_Push_Dual") (at 63.5 158.75 0) (unit 1) (in_bom yes) (on_board yes) (dnp no)
  (property "Reference" "SW1" (at 78.74 157.48 0) (effects (font (size 1.27 1.27))))
  (property "Value" "SW_Push_Dual" (at 78.74 160.02 0) (effects (font (size 1.27 1.27))))
  (property "Footprint" "" (at 63.5 153.67 0) (effects (font (size 1.27 1.27)) hide))
  (property "Datasheet" "~" (at 63.5 153.67 0) (effects (font (size 1.27 1.27)) hide)) (pin "1") (pin "2") (pin "3") (pin "4"))

 (symbol (lib_id "Regulator_Linear:KA78M05_TO252") (at 27.94 74.93 270) (unit 1) (in_bom yes) (on_board yes) (dnp no)
  (property "Reference" "U2" (at 31.75 74.93 90) (effects (font (size 1.27 1.27)) (justify left)))
  (property "Value" "Oiyagai Breadboard Power Module" (at 35.56 74.93 90) (effects (font (size 1.27 1.27) bold) (justify left)))
  (property "Footprint" "Package_TO_SOT_SMD:TO-252-2" (at 33.655 74.93 0) (effects (font (size 1.27 1.27) italic) hide))
  (property "Datasheet" "https://www.onsemi.com/pub/Collateral/MC78M00-D.PDF" (at 26.67 74.93 0) (effects (font (size 1.27 1.27)) hide)) (pin "1") (pin "2") (pin "3"))

 (sheet_instances (path "" (page "1"))))
